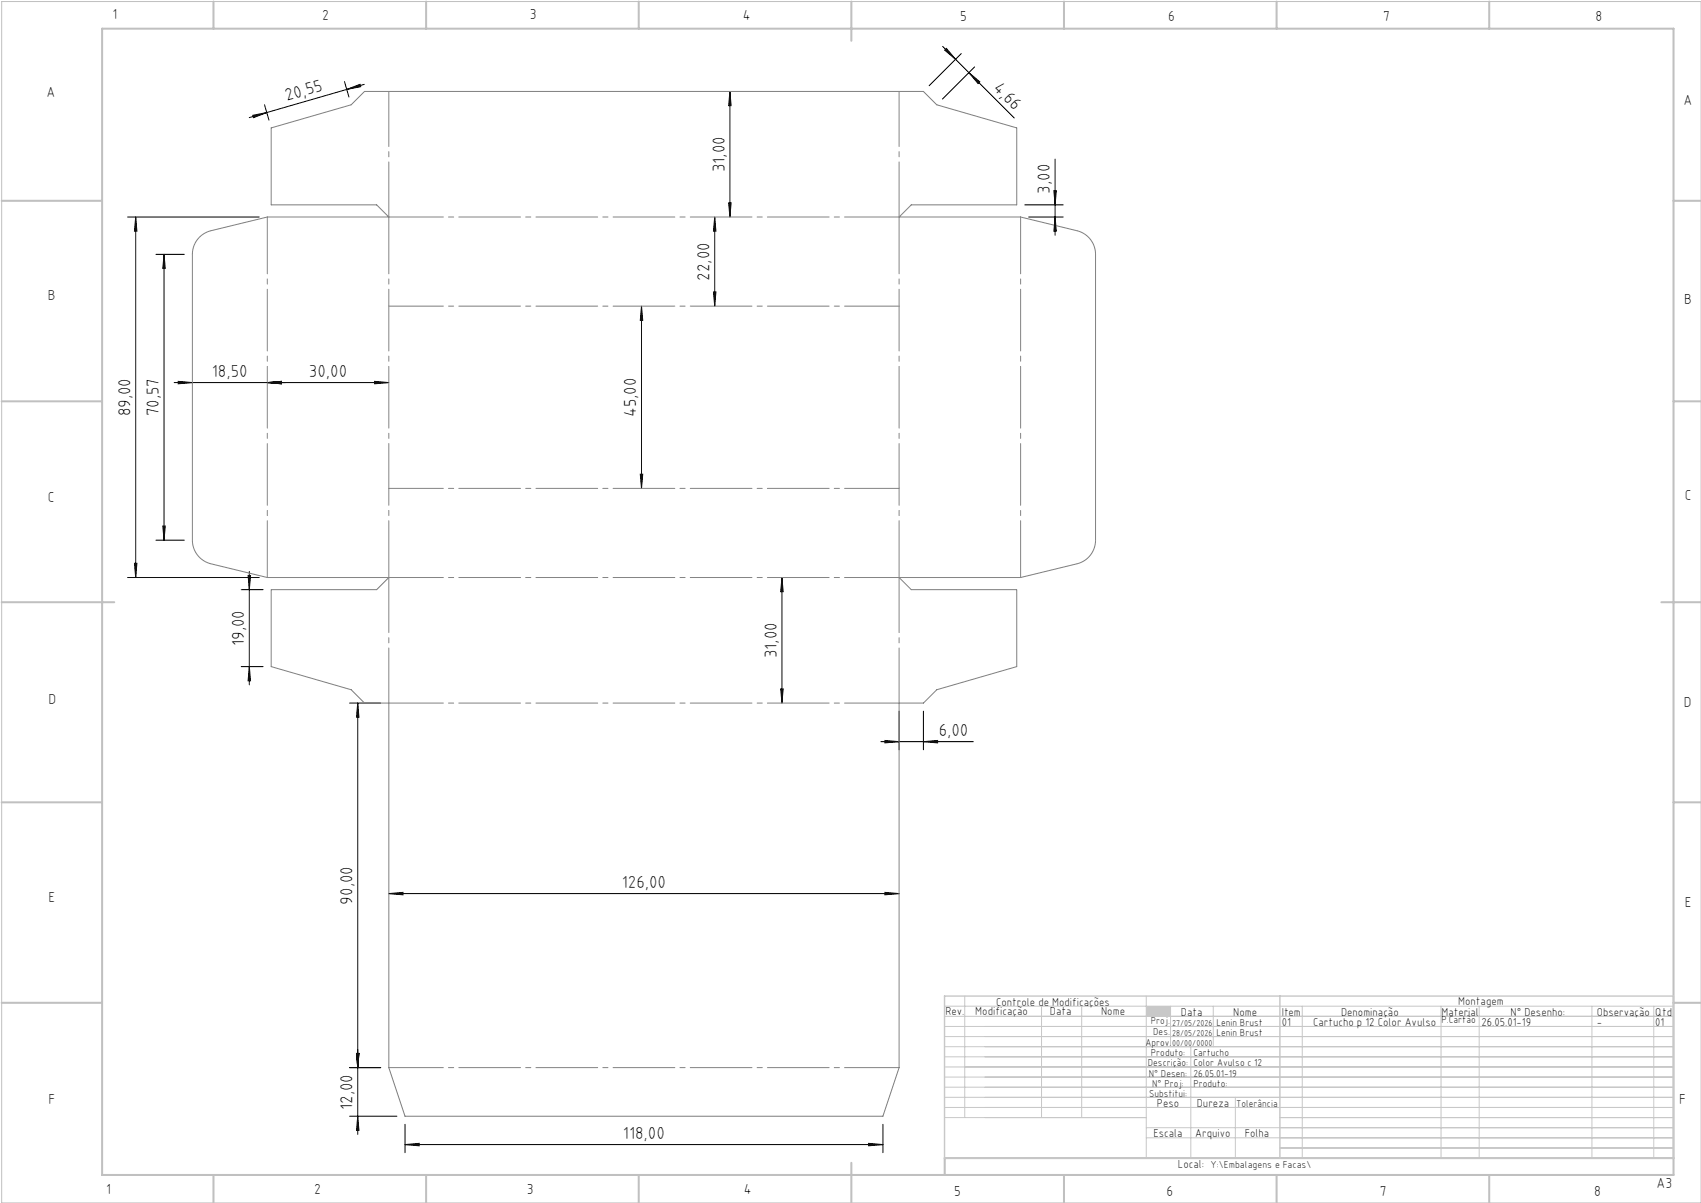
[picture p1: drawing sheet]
<svg xmlns="http://www.w3.org/2000/svg" width="420mm" height="297mm" viewBox="0 0 420 297" stroke-linecap="round" stroke-linejoin="round" font-family="sans-serif">
<path d="M.4 .4h419.6v296.6h-419.6z" fill="none" stroke="#c0c0c0" stroke-width=".25"/>
<g fill="none" stroke="#c0c0c0" stroke-width=".5">
<path d="M25.2 7.1h388v283h-388zM52.7 .4v6.7M105.2 .4v6.7M157.7 .4v6.7M210.2 .4v9.7M262.7 .4v6.7M315.2 .4v6.7M367.7 .4v6.7M.4 49.6h24.8M413.2 49.6h6.8M.4 99.1h24.8M413.2 99.1h6.8"/>
<path d="M.4 148.7h27.8M410.2 148.7h9.8M.4 198.1h24.8M413.2 198.1h6.8M.4 247.6h24.8M413.2 247.6h6.8M52.7 290.1v6.9M105.2 290.1v6.9M157.7 290.1v6.9M210.2 287.1v9.9M262.7 290.1v6.9M315.2 290.1v6.9"/>
<path d="M367.7 290.1v6.9M413.2 285.9h-179.9v4.2"/>
</g>
<g fill="none" stroke="#c3c8d2" stroke-width=".25">
<path d="M233.2 250.9h180M233.2 248.4h180M233.2 253.4h180M233.2 255.9h180M233.2 258.4h180M238.2 245.9v30M257.2 248.4v27.5M267.1 248.4v27.5M283 245.9v40M289 248.4v10M294 258.4v27.5M299.6 248.4v10"/>
<path d="M321.5 248.4v37.5M355.8 248.4v37.5M365.2 248.4v37.5M393.1 248.4v37.5M408.3 248.4v37.5M233.2 260.9h180M233.2 263.4h180M233.2 265.9h180M233.2 268.4h180M233.2 270.9h180M233.2 273.4h180M233.2 275.9h49.8"/>
<path d="M283 278.4h130.2M305 270.9v15M316 275.9h97.2M283 280.9h130.2M316 283.4h97.2"/>
</g>
<path d="M233.2 245.9h180v40h-180zM316 245.9v40" fill="none" stroke="#c3c8d2" stroke-width=".35"/>
<path d="M283 248.4h6v2.5h-6z" fill-rule="evenodd" fill="#c3c8d2"/>
<g fill="none" stroke="#000" stroke-width=".25">
<path d="M232.8 11.5l17.6 17.6M233.3 12.4l.4-.4 2.2 2.6zM237.4 13.2l-8 8M239.2 17.9l2.7 2.3-.4 .4zM240.6 16.5l-7.9 8M62.4 28.5l3.5-.7-3.3 1.2zM65.3 25.9l1.1 3.8M85.1 20.2l1.1 3.8M85.6 22.1l3.3-1.3 .2 .6zM89.9 20.8l-28.4 8.2M180.2 22.6v31M180.2 22.6l.3 3.5h-.6z"/>
<path d="M260.5 39.3v18.8M31.5 53.6h32.5M33.5 53.6v89M33.5 53.6l.3 3.5h-.6zM176.5 53.6v22M176.5 53.6l.3 3.5h-.6zM179.9 50.1h.6l-.3 3.5zM253 50.6h9.5M254 53.6h8.5M260.2 47.1h.6l-.3 3.5zM260.5 53.6l.3 3.5h-.6zM38.5 62.8h7"/>
<path d="M40.5 62.8v70.6M40.5 62.8l.3 3.5h-.6zM158.4 75.6v45M158.4 75.6l.3 3.5h-.6zM176.2 72.1h.6l-.3 3.5zM43 94.5h53M44 94.2l3.5 .3-3.5 .3zM66 94.5l3.5-.3v.6zM92.5 94.2l3.5 .3-3.5 .3zM158.1 117.1h.6l-.3 3.5zM33.2 139.1h.6l-.3 3.5zM38.5 133.4h7"/>
<path d="M40.2 129.9h.6l-.3 3.5zM31.5 142.6h32.5M59.6 145.6h5.4M61.3 142.1h.6l-.3 3.5zM61.6 141.1v28M193.1 142.6v31M193.1 142.6l.3 3.5h-.6zM59.6 164.6h5.4M61.6 164.6l.3 3.5h-.6zM86.3 173.6h7.7M88.3 173.6v106.5M88.3 173.6l.3 3.5h-.6z"/>
<path d="M192.8 170.1h.6l-.3 3.5zM222 175.6v9.5M228 175.6v9.5M217.5 183.1h22.8M218.5 182.8l3.5 .3-3.5 .3zM228 183.1l3.5-.3v.6zM96 220.6l3.5-.3v.6zM96 220.6h126M218.5 220.3l3.5 .3-3.5 .3zM86.3 263.6h7.7M86.3 275.6h11.7M88 260.1h.6l-.3 3.5z"/>
<path d="M88.3 275.6l.3 3.5h-.6zM100 277.6v7M218 277.6v7M100 282.6l3.5-.3v.6zM100 282.6h118M214.5 282.3l3.5 .3-3.5 .3z"/>
</g>
<path d="M251 145.6h-26l-3-3h30l13.9-3.4a6 6 0 0 0 4.6-5.8v-70.6a6 6 0 0 0-4.6-5.8l-13.9-3.4h-30l3-3h26v-19l-19.7-5.7-3.3-3.3h-138l-3.3 3.3-19.7 5.7v19h26l3 3h-30l-13.9 3.4a6 6 0 0 0-4.6 5.8v70.6a6 6 0 0 0 4.6 5.8l13.9 3.4h30l-3 3h-26v19l19.7 5.7 3.3 3.3h6v90l4 12h118l4-12v-90h6l3.3-3.3 19.7-5.7v-19" fill="none" stroke="#808080" stroke-width=".25"/>
<path d="M66 142.6v-89M96 142.6v-89M222 142.6v-89M252 142.6v-89" fill="none" stroke="#808080" stroke-width=".25" stroke-dasharray="15.2 1.3 1.3 1.3" stroke-dashoffset="1.2"/>
<path d="M96 53.6h126M222 75.6h-126M96 120.6h126M96 142.6h126M222 173.6h-126M96 263.6h126" fill="none" stroke="#808080" stroke-width=".25" stroke-dasharray="15.2 1.3 1.3 1.3" stroke-dashoffset="1.8"/>
<path d="M96 22.6v31M222 22.6v31M96 142.6v31M222 142.6v31" fill="none" stroke="#808080" stroke-width=".25" stroke-dasharray="15.2 1.3 1.3 1.3" stroke-dashoffset="1.6"/>
<g fill="#000">
<path d="M239.2 17.9l2.7 2.3-.4 .4zM233.3 12.4l.4-.4 2.2 2.6z"/>
<path d="M62.4 28.5l3.5-.7-3.3 1.2zM85.6 22.1l3.3-1.3 .2 .6z"/>
<path d="M44 94.2l3.5 .3-3.5 .3zM66 94.5l3.5-.3v.6zM66 94.5l3.5-.3v.6zM92.5 94.2l3.5 .3-3.5 .3zM100 282.6l3.5-.3v.6zM214.5 282.3l3.5 .3-3.5 .3z"/>
<path d="M33.2 139.1h.6l-.3 3.5zM33.5 53.6l.3 3.5h-.6z"/>
<path d="M88.3 173.6l.3 3.5h-.6zM88 260.1h.6l-.3 3.5zM61.3 142.1h.6l-.3 3.5zM61.6 164.6l.3 3.5h-.6zM40.5 62.8l.3 3.5h-.6zM40.2 129.9h.6l-.3 3.5zM158.4 75.6l.3 3.5h-.6zM158.1 117.1h.6l-.3 3.5zM176.5 53.6l.3 3.5h-.6zM176.2 72.1h.6l-.3 3.5zM180.2 22.6l.3 3.5h-.6zM179.9 50.1h.6l-.3 3.5zM260.2 47.1h.6l-.3 3.5zM260.5 53.6l.3 3.5h-.6zM88 260.1h.6l-.3 3.5zM88.3 275.6l.3 3.5h-.6zM193.1 142.6l.3 3.5h-.6zM192.8 170.1h.6l-.3 3.5z"/>
<path d="M218.5 182.8l3.5 .3-3.5 .3zM228 183.1l3.5-.3v.6z"/>
<path d="M218.5 220.3l3.5 .3-3.5 .3zM96 220.6l3.5-.3v.6z"/>
</g>
<g font-size="4.3">
<text x="245.1" y="22" transform="rotate(45 245.1 22)">4,66</text>
<text x="70.8" y="25" transform="rotate(-16 70.8 25)">20,55</text>
<text x="178.9" y="42.5" transform="rotate(-90 178.9 42.5)">31,00</text>
<text x="259.2" y="47.8" transform="rotate(-90 259.2 47.8)">3,00</text>
<text x="175.2" y="69.3" transform="rotate(-90 175.2 69.3)">22,00</text>
<text x="52.3" y="93.2">18,50</text>
<text x="76.3" y="93.2">30,00</text>
<text x="32.2" y="102.8" transform="rotate(-90 32.2 102.8)">89,00</text>
<text x="39.2" y="102.8" transform="rotate(-90 39.2 102.8)">70,57</text>
<text x="157.1" y="103" transform="rotate(-90 157.1 103)">45,00</text>
<text x="60.3" y="159.5" transform="rotate(-90 60.3 159.5)">19,00</text>
<text x="191.8" y="162.5" transform="rotate(-90 191.8 162.5)">31,00</text>
<text x="231.8" y="181.8">6,00</text>
<text x="153.5" y="219.3">126,00</text>
<text x="87" y="223.3" transform="rotate(-90 87 223.3)">90,00</text>
<text x="87" y="274" transform="rotate(-90 87 274)">12,00</text>
<text x="153.8" y="281.3">118,00</text>
</g>
<g font-size="3.6">
<text x="27.8" y="4.8">1</text>
<text x="79.5" y="4.9">2</text>
<text x="130.8" y="4.8">3</text>
<text x="183.4" y="4.9">4</text>
<text x="237.1" y="5.1">5</text>
<text x="288.4" y="5.2">6</text>
<text x="341.5" y="5.1">7</text>
<text x="394" y="5.2">8</text>
<text x="11.5" y="24">A</text>
<text x="415.7" y="25.8">A</text>
<text x="11.8" y="74.1">B</text>
<text x="415.8" y="75.1">B</text>
<text x="11.8" y="124">C</text>
<text x="416" y="123.5">C</text>
<text x="12" y="173.7">D</text>
<text x="415.8" y="174.7">D</text>
<text x="12" y="222.6">E</text>
<text x="416" y="223.9">E</text>
<text x="12" y="272.6">F</text>
<text x="414.6" y="272.6">F</text>
<text x="409" y="293.3">A3</text>
<text x="26.2" y="294.8">1</text>
<text x="77.6" y="294.8">2</text>
<text x="130.1" y="294.8">3</text>
<text x="183.7" y="294.7">4</text>
<text x="235.6" y="295.2">5</text>
<text x="288" y="295.2">6</text>
<text x="340.7" y="295.2">7</text>
<text x="393.6" y="295.2">8</text>
</g>
<g font-size="2.9">
<text x="240.8" y="250.6">Modificação</text>
<text x="259.2" y="250.6">Data</text>
<text x="271.9" y="250.6">Nome</text>
<text x="290.9" y="288.4">Local:</text>
</g>
<g font-size="2.8">
<text x="233.4" y="250.6">Rev.</text>
<text x="246" y="248.4">Controle de Modificações</text>
<text x="291.6" y="250.8">Data</text>
<text x="304.5" y="250.8">Nome</text>
<text x="316.5" y="250.9">Item</text>
<text x="331.1" y="250.9">Denominação</text>
<text x="355.9" y="250.9">Material</text>
<text x="360.1" y="248.2">Montagem</text>
<text x="373" y="250.9">N° Desenho:</text>
<text x="394.3" y="250.9">Observação</text>
<text x="408.7" y="250.9">Qtd</text>
<text x="316.5" y="253.3">01</text>
<text x="324.2" y="253.3">Cartucho p 12 Color Avulso</text>
<text x="365.8" y="253.3">26.05.01-19</text>
<text x="394.3" y="253.3">-</text>
<text x="408.7" y="253.3">01</text>
<text x="285.6" y="273.3">Peso</text>
<text x="295.5" y="273.3">Dureza</text>
<text x="284.8" y="280.8">Escala</text>
<text x="295.1" y="280.8">Arquivo</text>
<text x="307.3" y="280.8">Folha</text>
</g>
<g font-size="2.5">
<text x="284.1" y="252.9">Proj.</text>
<text x="284.8" y="255.5">Des.</text>
<text x="300.4" y="253.3">Lenin Brust</text>
<text x="300.4" y="255.8">Lenin Brust</text>
<text x="355.9" y="252.6">P.Cartão</text>
<text x="282.8" y="258.3">Aprov.</text>
<text x="283.4" y="263.3">Descrição:</text>
<text x="284.2" y="260.7">Produto:</text>
<text x="294.7" y="260.7">Cartucho</text>
<text x="294.7" y="263.3">Color Avulso c 12</text>
<text x="283.7" y="265.9">N° Desen:</text>
<text x="284.5" y="268.3">N° Proj:</text>
<text x="294.7" y="265.9">26.05.01-19</text>
<text x="294.7" y="268.3">Produto:</text>
<text x="283.7" y="270.9">Substitui:</text>
<text x="305.2" y="273.3">Tolerância</text>
<text x="298.9" y="288.4">Y:\Embalagens e Facas\</text>
</g>
<g font-size="2.1">
<text x="289.4" y="253.3">27/05/2026</text>
<text x="289.4" y="255.8">28/05/2026</text>
<text x="289.4" y="258.3">00/00/0000</text>
</g>
</svg>
